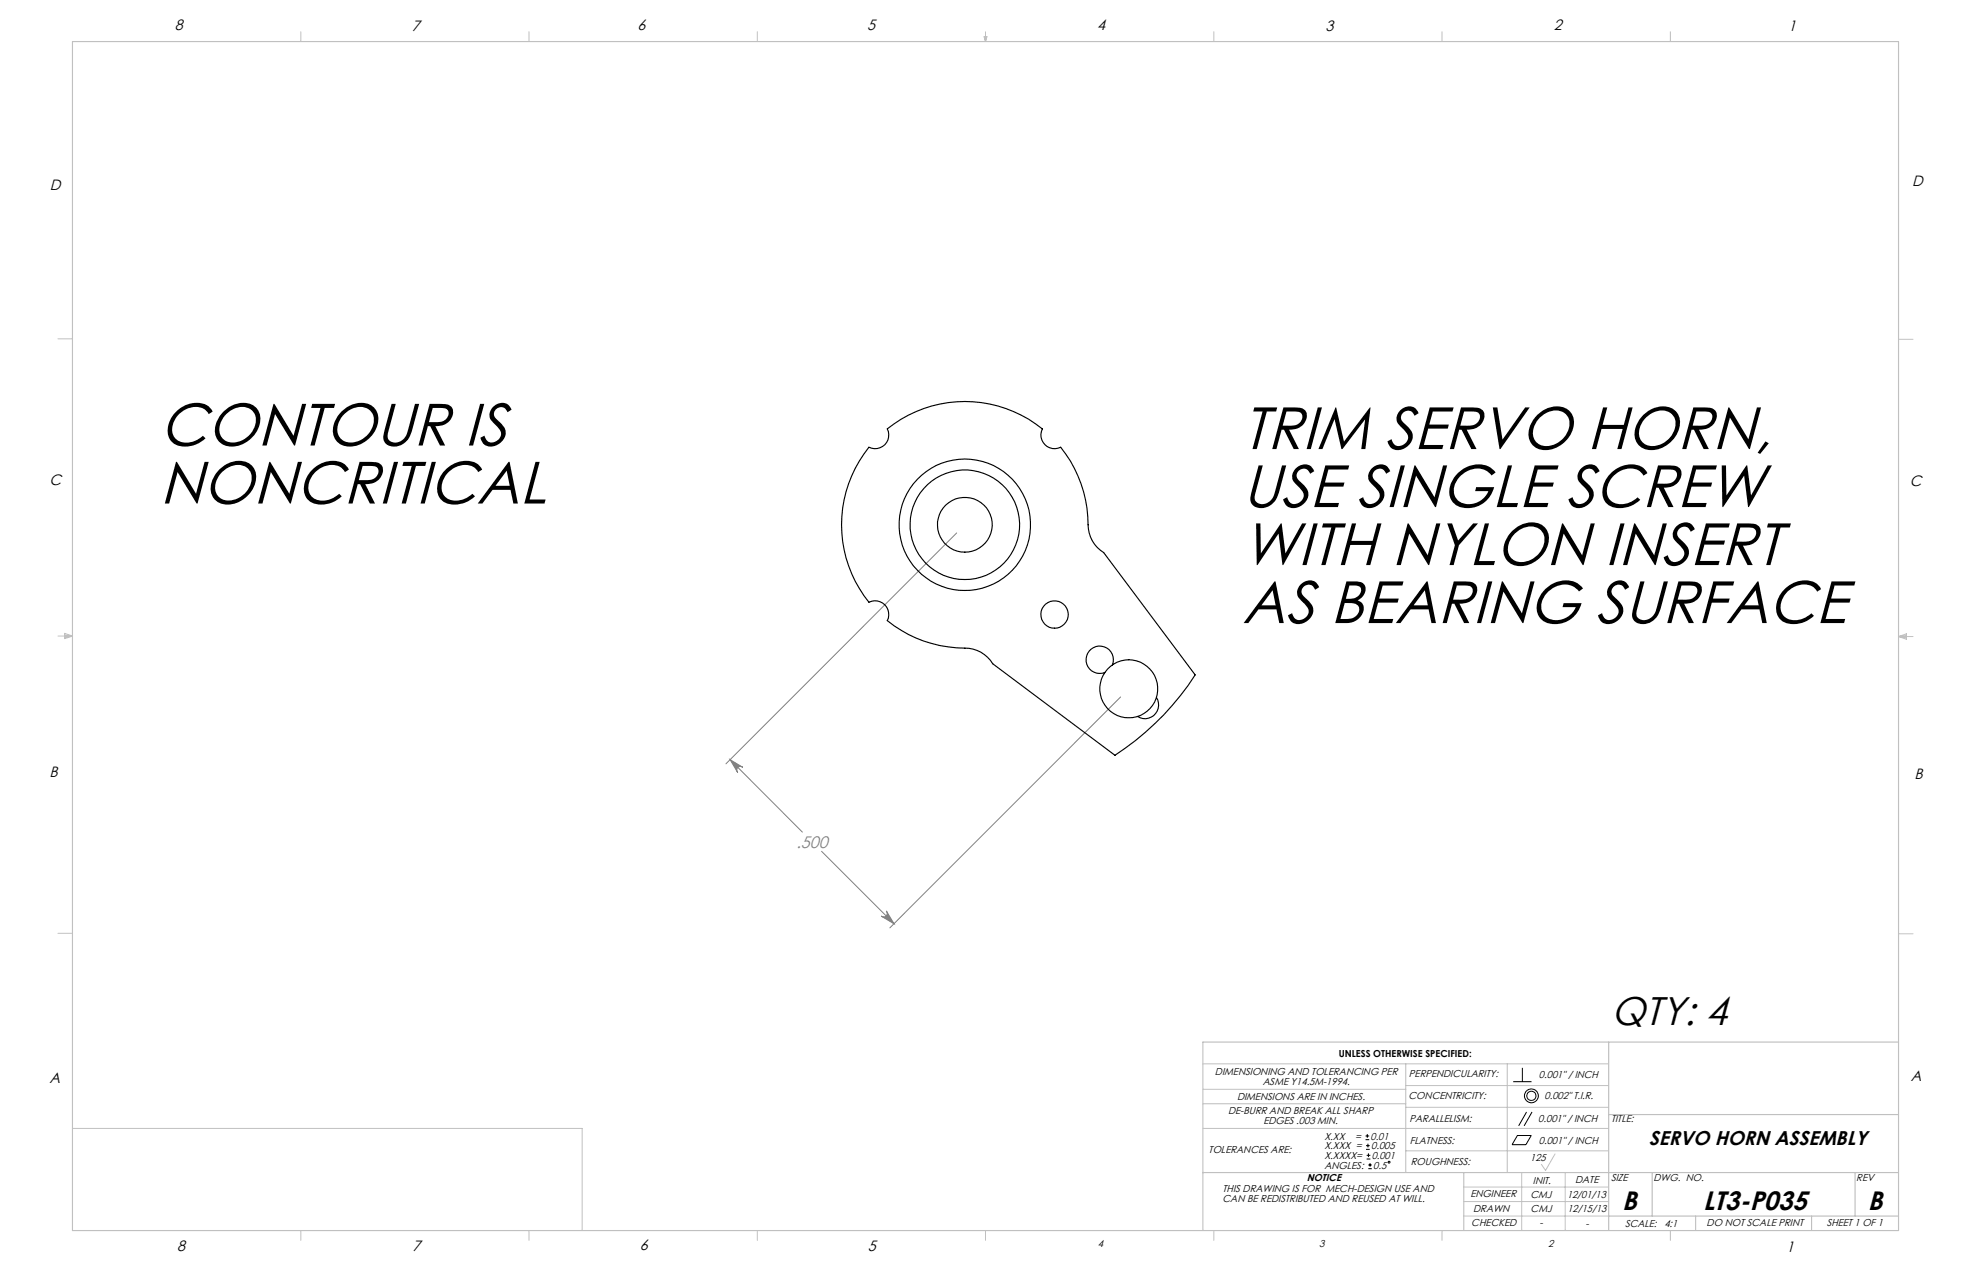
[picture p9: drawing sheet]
<svg xmlns="http://www.w3.org/2000/svg" width="432mm" height="279mm" viewBox="0 0 432 279" stroke-linecap="round" stroke-linejoin="round" font-family="sans-serif">
<g fill="none" stroke="#000" stroke-width=".22">
<path d="M331.5 236.9h4M333.5 233.8v3.1M299.2 249.6h.8M299.2 248.7h.8M299.3 251.7h.8M299.3 250.9h.8M299.4 253.8h.8M299.4 253h.8M299.5 248.3v.8M299.7 250.4v.8M299.8 255.9h.7M299.8 255.1h.7"/>
<path d="M299.8 252.6v.8M300.1 254.7v.8M332.4 248.6h3.1l-1.2 2h-3zM334.4 243.5l-1.7 3M335.6 243.5l-1.7 3"/>
<circle cx="335.5" cy="240" r="1.51"/>
<circle cx="335.5" cy="240" r="1.01"/>
<circle cx="304.3" cy="254.5" r=".21"/>
</g>
<path d="M209.6 116.7l-50.6 50.6M245.5 152.6l-50.6 50.6M159.9 166.3l15.9 15.9M159.9 166.3l2.8 1.7a.8 .8 0 0 0-1.1 .1 .8 .8 0 0 0 0 1.1zM180 186.4l15.9 15.9M194.2 199.5l1.7 2.8-2.9-1.7a.8 .8 0 0 0 1.1 0 .8 .8 0 0 0 .1-1.1z" fill="none" stroke="#808080" stroke-width=".22"/>
<g fill="none" stroke="#c0c0c0" stroke-width=".22">
<path d="M65.9 6.9v2.2M115.9 6.9v2.2M165.9 6.9v2.2M215.6 8h.6l-.3 1.1zM215.7 8l.2 1.1M215.9 6.9v2.2M216 8l-.1 1.1M265.9 6.9v2.2M315.9 6.9v2.2M365.9 6.9v2.2M12.7 74.2h3.2M415.9 74.3h3.2"/>
<path d="M12.7 139.3h3.2M14.2 139.1l1.7 .2M14.2 138.7l1.7 .6-1.7 .5zM15.9 139.3l-1.7 .3M415.9 139.4h3.2M415.9 139.4l1.8-.6v1.2zM415.9 139.4l1.8 .3M417.7 139.2l-1.8 .2M12.7 204.4h3.2M415.9 204.5h3.2M263.5 232.9h88.9M263.5 238.5h44.5"/>
<path d="M308 237.7h44.4M308 232.9v23.9M330.2 232.9v23.9M15.9 247.1h111.6v22.4M263.5 247.1h88.9M263.5 241.7h44.5M308 252h44.4M308 242.5h44.4M320.7 259.9h31.7M333.4 256.8v12.7M340.7 252.7l-2.1 3.6-.9-1.3M342.9 256.8v12.7"/>
<path d="M65.9 269.5v2.1M115.9 269.5v2.1M165.9 269.5v2.1M215.9 269.5v2.1M265.9 269.5v2.1M315.9 269.5v2.1M320.7 263.1h31.7M320.7 266.3h31.7M365.9 269.5v2.1"/>
</g>
<path d="M15.9 9.1h400v260.4h-400zM352.4 228.2v41.3M415.9 228.2h-152.4v41.3M263.5 256.8h152.4M320.7 256.8v12.7M352.4 244.1h63.5M361.9 256.8v9.5M406.4 256.8v9.5M352.4 266.3h63.5M371.5 266.3v3.2M396.9 266.3v3.2" fill="none" stroke="#c0c0c0" stroke-width=".25"/>
<path d="M159.9 166.3l2.8 1.7a.8 .8 0 0 0-1.1 .1 .8 .8 0 0 0 0 1.1zM194.2 199.5l1.7 2.8-2.9-1.7a.8 .8 0 0 0 1.1 0 .8 .8 0 0 0 .1-1.1z" fill="#808080"/>
<g fill="none" stroke="#000" stroke-width=".25">
<path d="M194.4 93.9a27.1 27.1 0 0 1 34 0 3 3 0 0 0 .5 3.5 3 3 0 0 0 3.5 .5 27.8 27.8 0 0 1 6 17.9 7.1 7.1 0 0 0 3.4 5.2l20 26.8a58.9 58.9 0 0 1-17.5 17.6l-26.8-20.1a7 7 0 0 0-6.1-3.4 26.9 26.9 0 0 1-17-6 2.99 2.99 0 0 0-.6-3.5 2.99 2.99 0 0 0-3.4-.5 27 27 0 0 1 0-34 2.99 2.99 0 0 0 3.4-.5 2.99 2.99 0 0 0 .6-3.5zM243.7 145.6a3 3 0 0 0-2.4-4.1 3 3 0 0 0-3.4 3.4 3 3 0 0 0 4.1 2.3M253.4 152.8a3 3 0 0 1-.5 3.7 3 3 0 0 1-3.7 .4"/>
<circle cx="211.4" cy="114.9" r="14.4"/>
<circle cx="211.4" cy="114.9" r="12"/>
<circle cx="211.4" cy="114.9" r="6"/>
<circle cx="231" cy="134.6" r="2.99"/>
<circle cx="247.3" cy="150.8" r="6.4"/>
</g>
<g font-size="13.1">
<text x="35" y="97.6">CONTOUR IS</text>
<text x="272.1" y="98.3">TRIM SERVO HORN,</text>
<text x="35" y="110.3">NONCRITICAL</text>
<text x="272.1" y="111">USE SINGLE SCREW</text>
<text x="272.2" y="123.7">WITH NYLON INSERT</text>
<text x="272.2" y="136.4">AS BEARING SURFACE</text>
</g>
<text font-size="8.8" x="352.9" y="224.5">QTY: 4</text>
<g font-size="5.8">
<text x="355.4" y="264.9">B</text>
<text x="373.1" y="264.9">LT3-P035</text>
<text x="409.2" y="265">B</text>
</g>
<text font-size="4.4" x="361.2" y="250.7">SERVO HORN ASSEMBLY</text>
<text font-size="3.7" fill="#808080" x="174.5" y="185.6">.500</text>
<g font-size="3.3">
<text x="38.3" y="6.7">8</text>
<text x="90.2" y="6.7">7</text>
<text x="139.7" y="6.5">6</text>
<text x="190" y="6.5">5</text>
<text x="240.4" y="6.6">4</text>
<text x="290.4" y="6.7">3</text>
<text x="340.4" y="6.5">2</text>
<text x="391.9" y="6.7">1</text>
<text x="10.9" y="41.6">D</text>
<text x="418.9" y="40.7">D</text>
<text x="10.9" y="106.3">C</text>
<text x="418.4" y="106.4">C</text>
<text x="10.8" y="170.2">B</text>
<text x="419.4" y="170.6">B</text>
<text x="10.8" y="237.2">A</text>
<text x="418.6" y="236.8">A</text>
<text x="38.8" y="273.8">8</text>
<text x="90.4" y="273.8">7</text>
<text x="140.2" y="273.8">6</text>
<text x="190.1" y="273.9">5</text>
<text x="391.4" y="274.1">1</text>
</g>
<g font-size="2.2">
<text x="266.2" y="235.4">DIMENSIONING AND TOLERANCING PER</text>
<text x="276.6" y="237.5">ASME Y14.5M-1994.</text>
<text x="308.7" y="235.9">PERPENDICULARITY:</text>
<text x="337.2" y="236.1">0.001&quot; / INCH</text>
<text x="269" y="244">DE-BURR AND BREAK ALL SHARP</text>
<text x="271" y="240.8">DIMENSIONS ARE IN INCHES.</text>
<text x="308.6" y="240.7">CONCENTRICITY:</text>
<text x="308.8" y="245.6">PARALLELISM:</text>
<text x="337" y="245.8">0.001&quot; / INCH</text>
<text x="338.4" y="240.7">0.002&quot; T.I.R.</text>
<text x="352.9" y="245.8">TITLE:</text>
<text x="276.8" y="246.1">EDGES .003 MIN.</text>
<text x="290.2" y="249.5">X.XX</text>
<text x="290.2" y="251.6">X.XXX =</text>
<text x="296.9" y="249.5">=</text>
<text x="300.3" y="249.5">0.01</text>
<text x="300.4" y="251.6">0.005</text>
<text x="308.9" y="250.4">FLATNESS:</text>
<text x="337.1" y="250.4">0.001&quot; / INCH</text>
<text x="264.8" y="252.5">TOLERANCES ARE:</text>
<text x="290.2" y="255.9">ANGLES:</text>
<text x="290.2" y="253.7">X.XXXX=</text>
<text x="300.5" y="253.7">0.001</text>
<text x="300.8" y="255.9">0.5</text>
<text x="309.1" y="255">ROUGHNESS:</text>
<text x="335.2" y="254.3">125</text>
<text x="267.8" y="261">THIS DRAWING IS FOR MECH-DESIGN USE AND</text>
<text x="267.8" y="263.1">CAN BE REDISTRIBUTED AND REUSED AT WILL.</text>
<text x="286.3" y="258.6">NOTICE</text>
<text x="322.2" y="262.2">ENGINEER</text>
<text x="335.3" y="262.2">CMJ</text>
<text x="335.8" y="259.2">INIT.</text>
<text x="343.3" y="262.4">12/01/13</text>
<text x="345.1" y="259.1">DATE</text>
<text x="352.9" y="258.6">SIZE</text>
<text x="362.2" y="258.6">DWG. NO.</text>
<text x="406.7" y="258.6">REV</text>
<text x="322.3" y="268.5">CHECKED</text>
<text x="322.7" y="265.5">DRAWN</text>
<text x="335.3" y="265.3">CMJ</text>
<text x="337.3" y="268.5">-</text>
<text x="343.4" y="265.3">12/15/13</text>
<text x="347.3" y="268.6">-</text>
<text x="356" y="268.6">SCALE:</text>
<text x="364.6" y="268.6">4:1</text>
<text x="373.9" y="268.4">DO NOT SCALE PRINT</text>
<text x="400.2" y="268.4">SHEET 1 OF 1</text>
<text x="240.5" y="273">4</text>
<text x="289" y="273">3</text>
<text x="339.1" y="273">2</text>
</g>
<text font-size="2.1" x="293.3" y="231.4">UNLESS OTHERWISE SPECIFIED:</text>
</svg>
